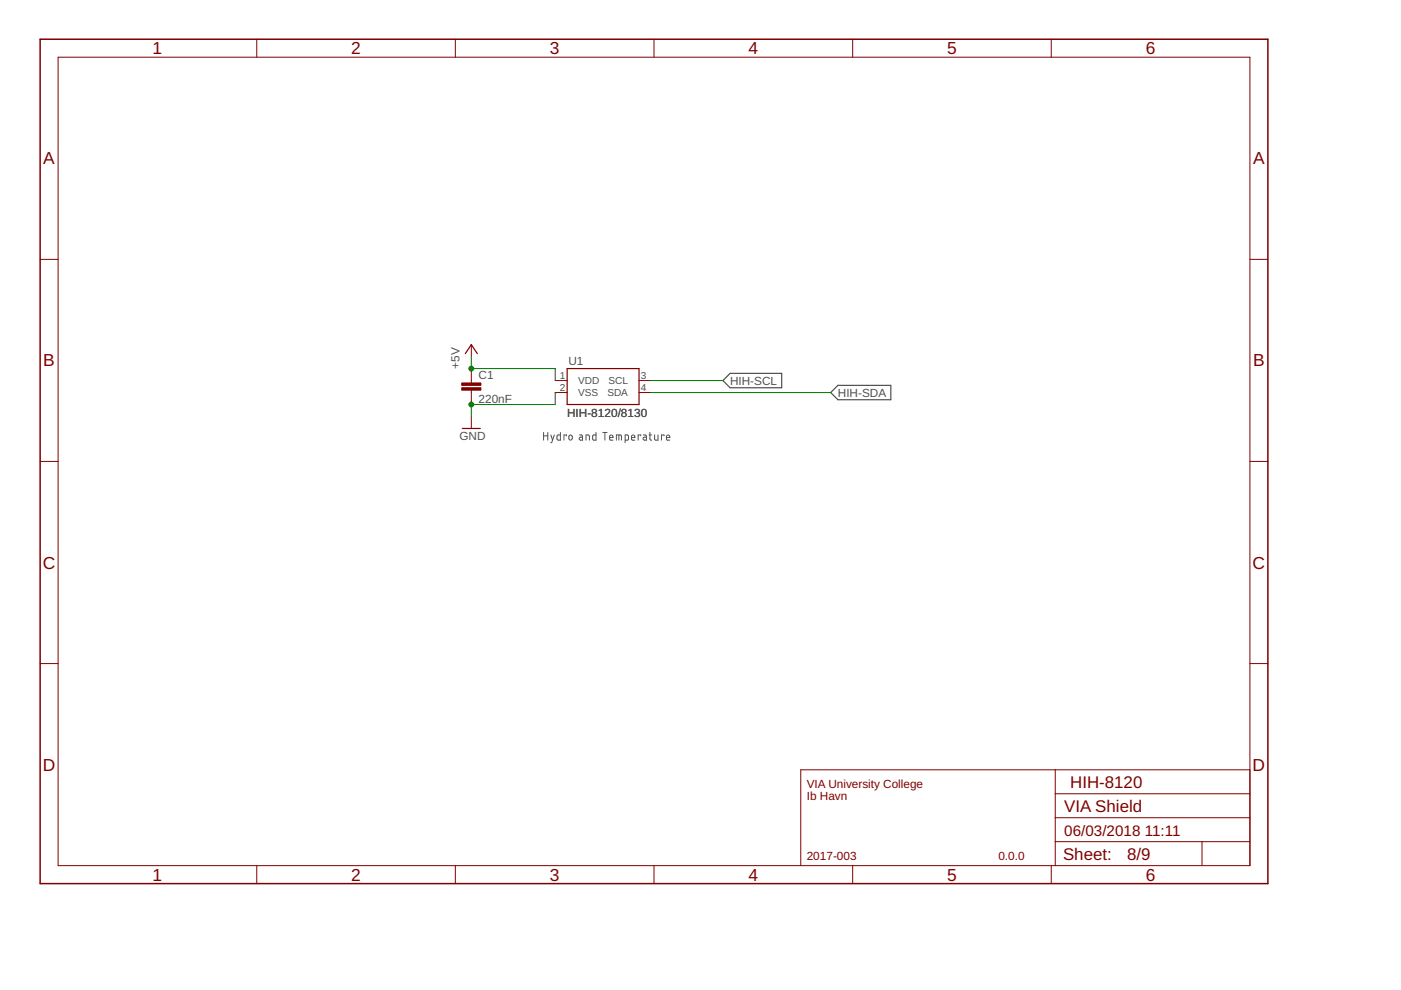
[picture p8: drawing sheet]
<svg xmlns="http://www.w3.org/2000/svg" width="297mm" height="210mm" viewBox="0 0 297 210" stroke-linecap="round" stroke-linejoin="round" font-family="sans-serif">
<g fill="none" stroke="#505050" stroke-width=".21">
<path d="M115.3 91.7v1.6M115.3 92.4h.8M116.1 91.7v1.6M116.8 92.2l.4 1.1M117.5 92.2l-.5 1.7h-.2M118.8 91.7v1.6h-.5l-.2-.3v-.6l.2-.2h.5M120.1 92.4v-.2h-.5v1.1M120.7 92.3h.5l.1 .6a.36 .36 0 0 1-.3 .4 .36 .36 0 0 1-.4-.4zM122.9 92.2h.4l.2 .3v.8h-.5l-.2-.2 .1-.3 .6-.1M124.2 93.3v-1.1l.7 .2 .1 .9M126.4 91.7v1.6h-.6l-.2-.3 .1-.6 .1-.2h.6M127.8 91.7h.9"/>
<path d="M128.2 91.7v1.6M129.2 92.8h.8a.38 .38 0 0 0-.3-.5 .38 .38 0 0 0-.5 .3l.1 .6 .7 .1M130.7 93.3v-1.1l1 .1 .1 1M131.2 92.2v1.1M132.5 93.3h.6l.1-.1 .1-.7-.2-.2-.6-.1v1.7M133.9 92.8h.7a.38 .38 0 0 0-.2-.5 .38 .38 0 0 0-.5 .3l.1 .6 .6 .1M135.8 92.4v-.2h-.5v1.1M136.4 92.2h.5l.2 .3v.8h-.6l-.2-.2 .1-.3 .7-.1M137.6 92.2h.6M137.8 91.7v1.5l.4 .1M138.8 92.2v1l.2 .1h.5v-1.1M140.8 92.4v-.2h-.5v1.1"/>
<path d="M141.3 92.8h.7a.38 .38 0 0 0-.2-.5 .38 .38 0 0 0-.5 .3l.1 .6 .6 .1"/>
</g>
<path d="M153.3 80.7l1.5-1.5h10.9v3h-10.9zM176.1 83.2l1.6-1.5h11.2v3.1h-11.2z" fill="none" stroke="#505050" stroke-width=".25"/>
<g fill="none" stroke="#800000" stroke-width=".21">
<path d="M12.3 12.1h252.7v171.4h-252.7zM54.4 8.3v3.8M96.5 8.3v3.8M138.7 8.3v3.8M180.8 8.3v3.8M222.9 8.3v3.8M8.5 55h3.8M265 55h3.8M99.9 73.1v2.5M99.9 78.1v3.1M8.5 97.8h3.8M99.9 82.7v3.1"/>
<path d="M99.9 88.3v2.5M117.7 80.7h2.5M117.7 83.2h2.5M135.5 80.7h2.5M135.5 83.2h2.5M265 97.8h3.8M8.5 140.7h3.8M265 140.7h3.8M223.7 178.5h41.3M223.7 163.2v20.3M223.7 173.4h41.3M223.7 168.3h41.3"/>
<path d="M254.8 178.5v5M265 163.2h-95.2v20.3M54.4 183.5v3.8M96.5 183.5v3.8M138.7 183.5v3.8M180.8 183.5v3.8M222.9 183.5v3.8"/>
</g>
<path d="M8.5 8.3h260.3v179h-260.3z" fill="none" stroke="#800000" stroke-width=".32"/>
<path d="M98.7 75l1.2-1.9 1.3 1.9M120.2 78.1h15.3v7.7h-15.3zM98 90.8h3.8" fill="none" stroke="#800000" stroke-width=".25"/>
<g fill="#800000" stroke="#800000" stroke-width=".21">
<path d="M97.9 82.2h4.1v.5h-4.1z"/>
<path d="M97.9 81.2h4.1v.5h-4.1z"/>
</g>
<path d="M99.9 75.6v2.5h17.8v2.6M117.7 83.2v2.6h-17.8v2.5M138 80.7h15.3M138 83.2h38.1" fill="none" stroke="#008000" stroke-width=".21"/>
<g fill="#008000" stroke="#008000" stroke-width=".21">
<circle cx="99.9" cy="85.8" r=".51"/>
<circle cx="99.9" cy="78.1" r=".51"/>
</g>
<g font-size="3.7" fill="#800000">
<text x="32.4" y="11.5">1</text>
<text x="74.5" y="11.5">2</text>
<text x="116.6" y="11.5">3</text>
<text x="158.7" y="11.5">4</text>
<text x="200.8" y="11.5">5</text>
<text x="242.9" y="11.5">6</text>
<text x="9.2" y="34.8">A</text>
<text x="265.7" y="34.8">A</text>
<text x="9.2" y="77.7">B</text>
<text x="265.7" y="77.7">B</text>
<text x="9.1" y="120.6">C</text>
<text x="265.6" y="120.6">C</text>
<text x="9.1" y="163.4">D</text>
<text x="265.6" y="163.4">D</text>
<text x="32.4" y="186.7">1</text>
<text x="74.5" y="186.7">2</text>
<text x="116.6" y="186.7">3</text>
<text x="158.7" y="186.7">4</text>
<text x="200.8" y="186.7">5</text>
<text x="242.9" y="186.7">6</text>
</g>
<g font-size="3.6" fill="#800000">
<text x="226.9" y="167">HIH-8120</text>
<text x="225.6" y="172.1">VIA Shield</text>
<text x="225.4" y="182.4">Sheet:</text>
<text x="239" y="182.3">8/9</text>
</g>
<g font-size="3.2" fill="#800000">
<text x="225.6" y="177.2">06/03/2018</text>
<text x="242.7" y="177.2">11:11</text>
</g>
<g font-size="2.5" fill="#505050">
<text x="120.5" y="77.4">U1</text>
<text x="97.4" y="78.2" transform="rotate(-90 97.4 78.2)">+5V</text>
<text x="101.5" y="80.3">C1</text>
<text x="154.8" y="81.6">HIH-SCL</text>
<text x="101.5" y="85.4">220nF</text>
<text x="120.2" y="88.3">HIH-8120/8130</text>
<text x="177.6" y="84.1">HIH-SDA</text>
<text x="97.4" y="93.4">GND</text>
</g>
<g font-size="2.5" fill="#800000">
<text x="171" y="167">VIA University College</text>
<text x="171" y="169.6">Ib Havn</text>
<text x="171" y="182.3">2017-003</text>
<text x="211.7" y="182.3">0.0.0</text>
</g>
<g font-size="2.1" fill="#505050">
<text x="118.7" y="80.3">1</text>
<text x="118.7" y="82.9">2</text>
<text x="122.6" y="81.5">VDD</text>
<text x="122.6" y="84">VSS</text>
<text x="128.8" y="84">SDA</text>
<text x="129" y="81.5">SCL</text>
<text x="135.8" y="80.3">3</text>
<text x="135.8" y="82.9">4</text>
</g>
</svg>
